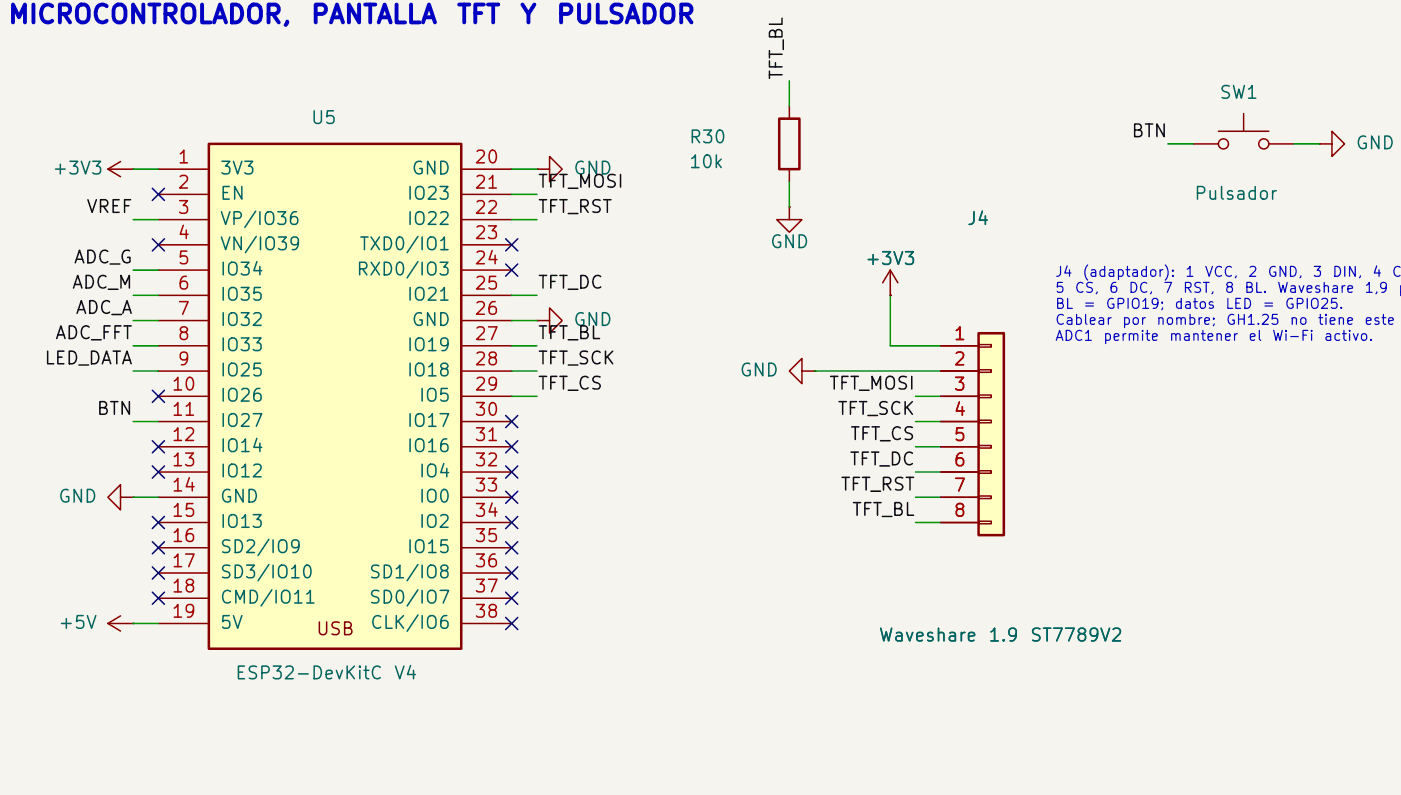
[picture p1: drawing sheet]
<svg xmlns="http://www.w3.org/2000/svg" width="141mm" height="80mm" viewBox="0 0 141 80" stroke-linecap="round" stroke-linejoin="round" font-family="sans-serif">
<path d="M0 -.1h141v80.1h-141z" fill="#f5f4ef" stroke="#f5f4ef" stroke-width=".1"/>
<g fill="none" stroke="#840000" stroke-width=".15">
<path d="M54 17h1.3v-1.3l1.3 1.3-1.3 1.3v-1.3M54 17h.1M120.1 14.5h2.5M122.6 13.2h5.1M125.2 11.4v1.8M127.7 14.5h2.5M132.8 14.5h1.3v-1.3l1.2 1.3-1.2 1.2v-1.2M132.8 14.5h.1"/>
<circle cx="123.1" cy="14.5" r=".51"/>
<circle cx="127.2" cy="14.5" r=".51"/>
</g>
<path d="M98.5 33.5h2.5v20.3h-2.5z" fill="#ffffc2"/>
<path d="M78.4 11.9h2.1v5.1h-2.1zM98.5 33.5h2.5v20.3h-2.5z" fill="none" stroke="#840000" stroke-width=".25"/>
<g fill="none" stroke="#840000" stroke-width=".15">
<path d="M79.4 10.7v1.2M79.4 17v1.3M79.4 20.8v1.3h1.3l-1.3 1.3-1.2-1.3h1.2M79.4 20.8h.1M80.7 37.3v-1.2l-1.3 1.2 1.3 1.3v-1.3h1.3M82 37.3h.1M89.6 29.7h.1M89.6 27.2l-.8 1.2M89.6 27.2l.8 1.2M89.6 27.2v2.5M94.7 34.8h3.8M94.7 37.3h3.8"/>
<path d="M94.7 39.9h3.8M98.5 34.7h1.3v.2h-1.3zM98.5 37.2h1.3v.3h-1.3zM98.5 39.8h1.3v.2h-1.3zM94.7 42.4h3.8M94.7 45h3.8M94.7 47.5h3.8M94.7 50h3.8M94.7 52.6h3.8M98.5 42.3h1.3v.2h-1.3zM98.5 44.8h1.3v.3h-1.3zM98.5 47.4h1.3v.2h-1.3z"/>
<path d="M98.5 49.9h1.3v.3h-1.3zM98.5 52.5h1.3v.2h-1.3zM10.9 62.7l1.2 .8M10.9 62.7h2.5M12.1 62l-1.2 .7M13.4 62.7h.1"/>
</g>
<path d="M21 14.5h25.4v50.8h-25.4z" fill="#ffffc2"/>
<path d="M21 14.5h25.4v50.8h-25.4z" fill="none" stroke="#840000" stroke-width=".25"/>
<g fill="none" stroke="#840000" stroke-width=".15">
<path d="M10.9 17h2.5M10.9 17l1.2 .8M12.1 16.3l-1.2 .7M13.4 17h.1M15.9 17h5.1M15.9 19.6h5.1M46.4 17h5.1M46.4 19.6h5.1M15.9 22.1h5.1M15.9 24.6h5.1M15.9 27.2h5.1M15.9 29.7h5.1"/>
<path d="M15.9 32.3h5.1M15.9 34.8h5.1M15.9 37.3h5.1M15.9 39.9h5.1M46.4 22.1h5.1M46.4 24.6h5.1M46.4 27.2h5.1M46.4 29.7h5.1M46.4 32.3h5.1M46.4 34.8h5.1M46.4 37.3h5.1M46.4 39.9h5.1"/>
<path d="M54 32.3h1.3v-1.3l1.3 1.3-1.3 1.2v-1.2M54 32.3h.1M89.6 29.7h.1M94.7 34.8h3.8M94.7 37.3h3.8M94.7 39.9h3.8M12.1 50v-1.2l-1.2 1.2 1.2 1.3v-1.3h1.3M13.4 50h.1M15.9 42.4h5.1M15.9 45h5.1M15.9 47.5h5.1M15.9 50h5.1"/>
<path d="M15.9 52.6h5.1M15.9 55.1h5.1M15.9 57.7h5.1M46.4 42.4h5.1M46.4 45h5.1M46.4 47.5h5.1M46.4 50h5.1M46.4 52.6h5.1M46.4 55.1h5.1M46.4 57.7h5.1M94.7 42.4h3.8M94.7 45h3.8"/>
<path d="M94.7 47.5h3.8M94.7 50h3.8M94.7 52.6h3.8M15.9 60.2h5.1M15.9 62.7h5.1M46.4 60.2h5.1M46.4 62.7h5.1"/>
</g>
<g fill="none" stroke="#009600" stroke-width=".15">
<path d="M13.4 17h2.5M51.5 19.6h2.5M51.5 17h2.5M79.4 8.1v2.6M79.4 18.3v2.5M117.5 14.5h2.6M130.2 14.5h2.6M13.4 29.7h2.5M13.4 37.3h2.5M13.4 34.8h2.5M13.4 32.3h2.5M13.4 22.1h2.5"/>
<path d="M13.4 27.2h2.5M51.5 29.7h2.5M51.5 39.9h2.5M51.5 37.3h2.5M51.5 34.8h2.5M51.5 32.3h2.5M51.5 22.1h2.5M82 37.3h12.7M89.6 29.7v5.1h5.1M92.1 39.9h2.6M13.4 50h2.5M13.4 42.4h2.5"/>
<path d="M92.1 45h2.6M92.1 52.6h2.6M92.1 50h2.6M92.1 47.5h2.6M92.1 42.4h2.6M13.4 62.7h2.5"/>
</g>
<g fill="none" stroke="#000084" stroke-width=".15">
<path d="M15.3 19l1.2 1.2M16.5 19l-1.2 1.2M15.3 39.3l1.2 1.2M15.3 24l1.2 1.2M16.5 39.3l-1.2 1.2M16.5 24l-1.2 1.2M50.9 24l1.2 1.2M50.9 26.6l1.2 1.2M52.1 24l-1.2 1.2M52.1 26.6l-1.2 1.2M15.3 46.9l1.2 1.2M15.3 44.4l1.2 1.2"/>
<path d="M15.3 57.1l1.2 1.2M15.3 54.5l1.2 1.2M15.3 52l1.2 1.2M15.3 59.6l1.2 1.2M16.5 46.9l-1.2 1.2M16.5 44.4l-1.2 1.2M16.5 57.1l-1.2 1.2M16.5 54.5l-1.2 1.2M16.5 52l-1.2 1.2M16.5 59.6l-1.2 1.2M50.9 59.6l1.2 1.2M50.9 57.1l1.2 1.2"/>
<path d="M50.9 54.5l1.2 1.2M50.9 52l1.2 1.2M50.9 49.4l1.2 1.2M50.9 46.9l1.2 1.2M50.9 44.4l1.2 1.2M50.9 41.8l1.2 1.2M52.1 59.6l-1.2 1.2M52.1 57.1l-1.2 1.2M52.1 54.5l-1.2 1.2M52.1 52l-1.2 1.2M52.1 49.4l-1.2 1.2M52.1 46.9l-1.2 1.2"/>
<path d="M52.1 44.4l-1.2 1.2M52.1 41.8l-1.2 1.2M50.9 62.1l1.2 1.2M52.1 62.1l-1.2 1.2"/>
</g>
<g font-size="1.8" fill="#0000c2">
<text x=".7" y="2.8">MICROCONTROLADOR,</text>
<text x="31.2" y="2.8">PANTALLA</text>
<text x="45.9" y="2.8">TFT</text>
<text x="52.2" y="2.8">Y</text>
<text x="55.9" y="2.8">PULSADOR</text>
</g>
<g font-size="1.3" fill="#0f0f0f">
<text x="79.1" y="8.1" transform="rotate(-90 79.1 8.1)">TFT_BL</text>
<text x="113.8" y="14.1">BTN</text>
<text x="8.6" y="21.8">VREF</text>
<text x="54" y="19.2">TFT_MOSI</text>
<text x="54" y="21.8">TFT_RST</text>
<text x="7.1" y="29.4">ADC_M</text>
<text x="7.3" y="26.8">ADC_G</text>
<text x="54" y="29.4">TFT_DC</text>
<text x="5.5" y="34.5">ADC_FFT</text>
<text x="7.5" y="31.9">ADC_A</text>
<text x="54" y="34.5">TFT_BL</text>
<text x="4.4" y="37">LED_DATA</text>
<text x="54" y="37">TFT_SCK</text>
<text x="54" y="39.5">TFT_CS</text>
<text x="83.3" y="39.5">TFT_MOSI</text>
<text x="9.6" y="42.1">BTN</text>
<text x="84.2" y="42.1">TFT_SCK</text>
<text x="85.4" y="47.2">TFT_DC</text>
<text x="85.5" y="44.6">TFT_CS</text>
<text x="84.5" y="49.7">TFT_RST</text>
<text x="85.6" y="52.2">TFT_BL</text>
</g>
<g font-size="1.3" fill="#006464">
<text x="122.6" y="10.3">SW1</text>
<text x="5.2" y="17.9">+3V3</text>
<text x="22" y="17.9">3V3</text>
<text x="31.2" y="12.8">U5</text>
<text x="41.3" y="17.9">GND</text>
<text x="57.6" y="17.9">GND</text>
<text x="69.2" y="17.2">10k</text>
<text x="69.2" y="14.7">R30</text>
<text x="136.3" y="15.3">GND</text>
<text x="22" y="20.4">EN</text>
<text x="22" y="23">VP/IO36</text>
<text x="40.8" y="20.4">IO23</text>
<text x="40.8" y="23">IO22</text>
<text x="97.2" y="23">J4</text>
<text x="120.1" y="20.4">Pulsador</text>
<text x="22" y="25.5">VN/IO39</text>
<text x="22" y="28">IO34</text>
<text x="35.8" y="28">RXD0/IO3</text>
<text x="36.1" y="25.5">TXD0/IO1</text>
<text x="77.4" y="25.3">GND</text>
<text x="87" y="27">+3V3</text>
<text x="22" y="30.6">IO35</text>
<text x="22" y="33.1">IO32</text>
<text x="22" y="35.7">IO33</text>
<text x="40.8" y="30.6">IO21</text>
<text x="40.8" y="35.7">IO19</text>
<text x="41.3" y="33.1">GND</text>
<text x="57.6" y="33.1">GND</text>
<text x="22" y="38.2">IO25</text>
<text x="22" y="40.7">IO26</text>
<text x="40.8" y="38.2">IO18</text>
<text x="42.1" y="40.7">IO5</text>
<text x="74.3" y="38.2">GND</text>
<text x="22" y="43.3">IO27</text>
<text x="22" y="45.8">IO14</text>
<text x="40.8" y="43.3">IO17</text>
<text x="40.8" y="45.8">IO16</text>
<text x="5.8" y="50.9">GND</text>
<text x="22" y="48.4">IO12</text>
<text x="22" y="50.9">GND</text>
<text x="22" y="53.4">IO13</text>
<text x="42.1" y="48.4">IO4</text>
<text x="42.1" y="50.9">IO0</text>
<text x="42.1" y="53.4">IO2</text>
<text x="22" y="56">SD2/IO9</text>
<text x="22" y="58.5">SD3/IO10</text>
<text x="37" y="58.5">SD1/IO8</text>
<text x="40.8" y="56">IO15</text>
<text x="5.8" y="63.6">+5V</text>
<text x="22" y="61.1">CMD/IO11</text>
<text x="22" y="63.6">5V</text>
<text x="37" y="61.1">SD0/IO7</text>
<text x="37.2" y="63.6">CLK/IO6</text>
<text x="88.3" y="64.9">Waveshare</text>
<text x="99.4" y="64.9">1.9</text>
<text x="103.6" y="64.9">ST7789V2</text>
<text x="23.6" y="68.7">ESP32-DevKitC</text>
<text x="39.6" y="68.7">V4</text>
</g>
<g font-size="1.3" fill="#a90000">
<text x="17.8" y="16.8">1</text>
<text x="47.6" y="16.8">20</text>
<text x="17.8" y="19.3">2</text>
<text x="17.8" y="21.8">3</text>
<text x="47.6" y="19.3">21</text>
<text x="47.6" y="21.8">22</text>
<text x="17.8" y="24.4">4</text>
<text x="17.8" y="26.9">5</text>
<text x="17.8" y="29.5">6</text>
<text x="47.6" y="24.4">23</text>
<text x="47.6" y="26.9">24</text>
<text x="47.6" y="29.5">25</text>
<text x="17.8" y="32">7</text>
<text x="17.8" y="34.5">8</text>
<text x="47.6" y="32">26</text>
<text x="47.6" y="34.5">27</text>
<text x="95.9" y="34.5">1</text>
<text x="17.2" y="39.6">10</text>
<text x="17.8" y="37.1">9</text>
<text x="47.6" y="37.1">28</text>
<text x="47.6" y="39.6">29</text>
<text x="95.9" y="37.1">2</text>
<text x="95.9" y="39.6">3</text>
<text x="17.2" y="42.2">11</text>
<text x="17.2" y="44.7">12</text>
<text x="17.2" y="47.2">13</text>
<text x="47.6" y="42.2">30</text>
<text x="47.6" y="44.7">31</text>
<text x="47.6" y="47.2">32</text>
<text x="95.9" y="42.2">4</text>
<text x="95.9" y="44.7">5</text>
<text x="95.9" y="47.2">6</text>
<text x="17.2" y="49.8">14</text>
<text x="17.2" y="52.3">15</text>
<text x="47.6" y="49.8">33</text>
<text x="47.6" y="52.3">34</text>
<text x="95.9" y="49.8">7</text>
<text x="95.9" y="52.3">8</text>
<text x="17.2" y="54.9">16</text>
<text x="17.2" y="57.4">17</text>
<text x="17.2" y="59.9">18</text>
<text x="47.6" y="54.9">35</text>
<text x="47.6" y="57.4">36</text>
<text x="47.6" y="59.9">37</text>
<text x="17.2" y="62.5">19</text>
<text x="47.6" y="62.5">38</text>
</g>
<text font-size="1.3" fill="#840000" x="31.7" y="64.2">USB</text>
<g font-size="1" fill="#0000c2">
<text x="106.1" y="28.1">J4</text>
<text x="106.1" y="29.7">5</text>
<text x="108.1" y="29.7">CS,</text>
<text x="108.8" y="28.1">(adaptador):</text>
<text x="111.5" y="29.7">6</text>
<text x="113.5" y="29.7">DC,</text>
<text x="117" y="29.7">7</text>
<text x="119" y="29.7">RST,</text>
<text x="119.2" y="28.1">1</text>
<text x="121.2" y="28.1">VCC,</text>
<text x="123.2" y="29.7">8</text>
<text x="125.1" y="29.7">BL.</text>
<text x="125.5" y="28.1">2</text>
<text x="127.5" y="28.1">GND,</text>
<text x="128.5" y="29.7">Waveshare</text>
<text x="132" y="28.1">3</text>
<text x="134" y="28.1">DIN,</text>
<text x="137.2" y="29.7">1,9</text>
<text x="138" y="28.1">4</text>
<text x="140" y="28.1">CLK</text>
<text x="140.6" y="29.7">pu</text>
<text x="106.1" y="31.3">BL</text>
<text x="106.1" y="32.9">Cablear</text>
<text x="106.1" y="34.5">ADC1</text>
<text x="108.9" y="31.3">=</text>
<text x="110.9" y="34.5">permite</text>
<text x="111.2" y="31.3">GPIO19;</text>
<text x="112.8" y="32.9">por</text>
<text x="116.3" y="32.9">nombre;</text>
<text x="117.6" y="34.5">mantener</text>
<text x="118.1" y="31.3">datos</text>
<text x="123.2" y="31.3">LED</text>
<text x="123.3" y="32.9">GH1.25</text>
<text x="125.5" y="34.5">el</text>
<text x="127" y="31.3">=</text>
<text x="127.9" y="34.5">Wi-Fi</text>
<text x="129.2" y="31.3">GPIO25.</text>
<text x="129.7" y="32.9">no</text>
<text x="132.5" y="32.9">tiene</text>
<text x="133.2" y="34.5">activo.</text>
<text x="137.2" y="32.9">este</text>
</g>
</svg>
